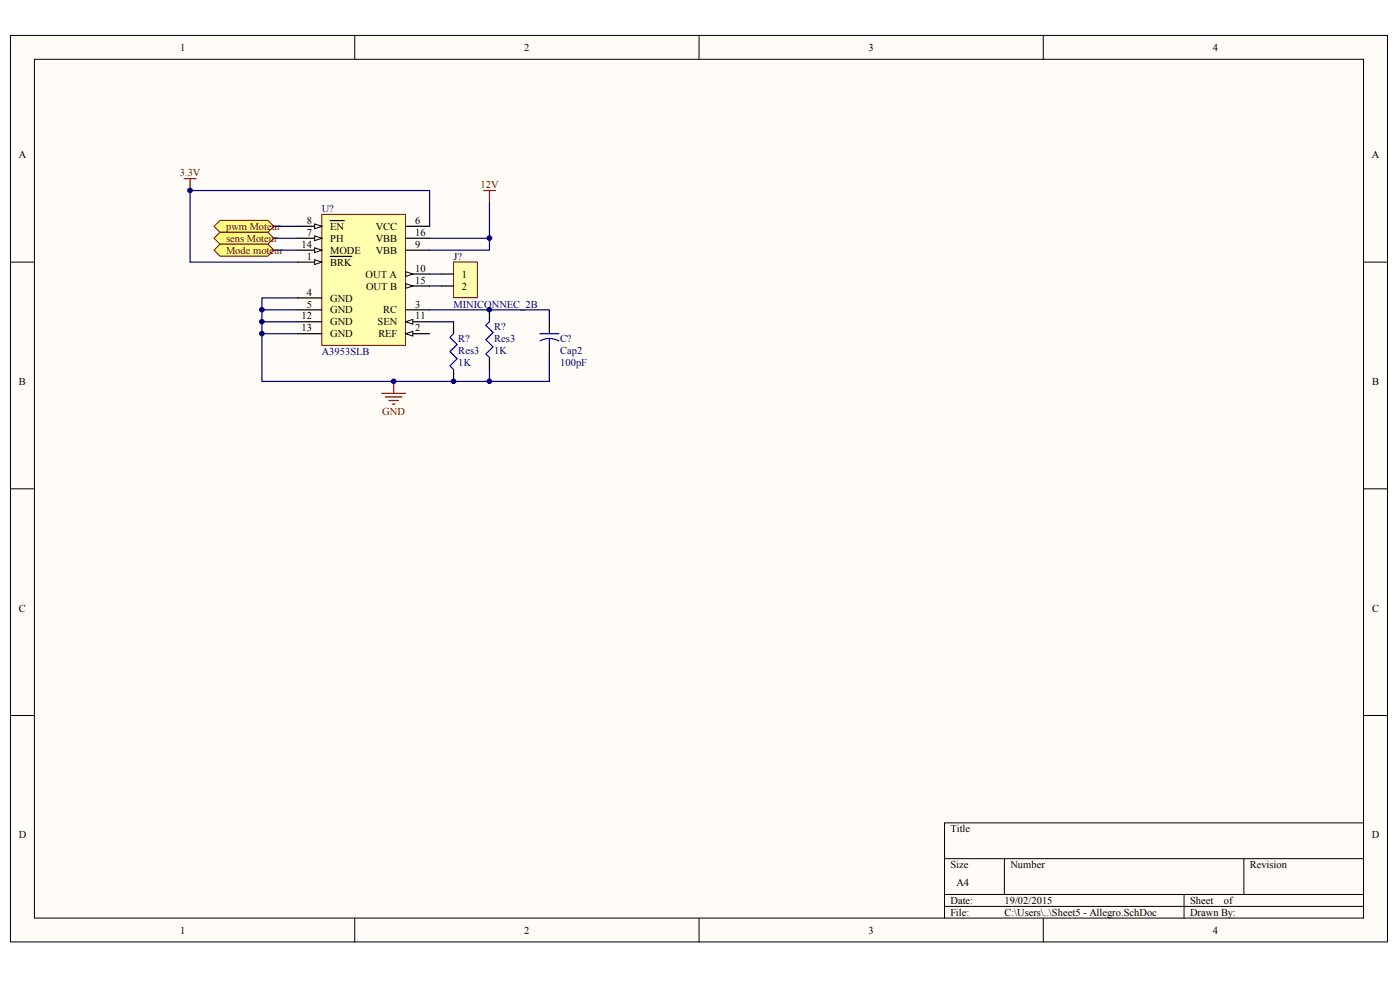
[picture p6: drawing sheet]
<svg xmlns="http://www.w3.org/2000/svg" width="288mm" height="202mm" viewBox="0 0 288 202" stroke-linecap="round" stroke-linejoin="round" font-family="sans-serif">
<g fill="#fffcf8" stroke="#000" stroke-width=".21">
<path d="M2.2 7.3h283.1v186.2h-283.1z"/>
<path d="M7.1 12.2h273.3v176.4h-273.3z"/>
</g>
<g fill="none" stroke="#000" stroke-width=".21">
<path d="M72.9 7.3v4.9M143.7 7.3v4.9M214.5 7.3v4.9M2.2 53.8h4.9M280.4 53.8h4.9M2.2 100.4h4.9M280.4 100.4h4.9M2.2 147h4.9M280.4 147h4.9M194.2 176.4h86.2M206.5 176.4v7.3M255.8 176.4v7.3"/>
<path d="M280.4 169h-86.2v19.6M72.9 188.6v5M143.7 188.6v5M194.2 183.7h86.2M194.2 186.2h86.2M214.5 188.6v5M243.5 183.7v4.9"/>
</g>
<path d="M66.2 44h17.2v27h-17.2z" fill="#ffffb0" stroke="#800000" stroke-width=".21"/>
<path d="M61.2 53.8h5" fill="none" stroke="#000" stroke-width=".25"/>
<path d="M64.7 53.4l1.5 .4-1.5 .5z" fill="#fffcf8" stroke="#000" stroke-width=".21"/>
<path d="M67.9 52.7h4.4M83.4 68.6h4.9" fill="none" stroke="#000" stroke-width=".25"/>
<path d="M83.4 68.6l1.5-.5v.9z" fill="#fffcf8" stroke="#000" stroke-width=".21"/>
<path d="M61.2 48.9h5M83.4 46.5h4.9M61.2 63.7h5M61.2 61.2h5M83.4 63.7h4.9" fill="none" stroke="#000" stroke-width=".25"/>
<path d="M64.7 48.5l1.5 .4-1.5 .5z" fill="#fffcf8" stroke="#000" stroke-width=".21"/>
<path d="M61.2 46.5h5" fill="none" stroke="#000" stroke-width=".25"/>
<path d="M64.7 46l1.5 .5-1.5 .5z" fill="#fffcf8" stroke="#000" stroke-width=".21"/>
<path d="M67.9 45.3h2.9M83.4 51.4h4.9M83.4 56.3h4.9" fill="none" stroke="#000" stroke-width=".25"/>
<path d="M83.4 55.8l1.5 .5-1.5 .5z" fill="#fffcf8" stroke="#000" stroke-width=".21"/>
<path d="M83.4 66.1h4.9" fill="none" stroke="#000" stroke-width=".25"/>
<path d="M83.4 66.1l1.5-.5v1z" fill="#fffcf8" stroke="#000" stroke-width=".21"/>
<path d="M61.2 51.4h5M61.2 66.1h5M61.2 68.6h5" fill="none" stroke="#000" stroke-width=".25"/>
<path d="M64.7 50.9l1.5 .5-1.5 .5z" fill="#fffcf8" stroke="#000" stroke-width=".21"/>
<path d="M83.4 58.7h4.9" fill="none" stroke="#000" stroke-width=".25"/>
<path d="M83.4 58.3l1.5 .4-1.5 .5z" fill="#fffcf8" stroke="#000" stroke-width=".21"/>
<path d="M83.4 48.9h4.9M93.3 66.1v2.5M93.3 75.9v2.5M100.6 63.7v2.4M100.6 73.5v2.4M113 66.1v2.5M113 71v2.5" fill="none" stroke="#000" stroke-width=".25"/>
<path d="M37.9 36.7h2.4M39.1 36.7v2.4M99.4 39.1h2.5M100.6 39.1v2.5" fill="none" stroke="#800000" stroke-width=".25"/>
<path d="M100.6 41.6v7.3h-12.3M100.6 48.9v2.5h-12.3M53.9 63.7h7.3M53.9 66.1h7.3M53.9 68.6h7.3M61.2 61.2h-7.3v17.2h59.1v-4.9M88.3 63.7h24.7v2.4M88.3 66.1h5M100.6 75.9v2.5" fill="none" stroke="#000080" stroke-width=".25"/>
<path d="M93.3 68.6l-.8 .7 1.5 1.5-1.5 1.4 1.5 1.5-1.5 1.5 .8 .7M100.6 66.1l-.7 .7 1.5 1.5-1.5 1.5 1.5 1.4-1.5 1.5 .7 .8M111 68.6h3.9M113 69.5l.8 .1 1.1 .4M113 69.5l-1.2 .2-.8 .3M113 69.5v1.5" fill="none" stroke="#00f" stroke-width=".25"/>
<g fill="#ffff80" stroke="#800000" stroke-width=".21">
<path d="M44 46.5l1.2-1.2h9.9l1.2 1.2-1.2 1.2h-9.9z" fill-rule="evenodd"/>
<path d="M44 48.9l1.2-1.2h9.9l1.2 1.2-1.2 1.3h-9.9z" fill-rule="evenodd"/>
</g>
<path d="M56.3 46.5h4.9M56.3 48.9h4.9" fill="none" stroke="#000080" stroke-width=".25"/>
<path d="M93.3 53.8h4.9v7.4h-4.9z" fill="#ffffb0" stroke="#800000" stroke-width=".21"/>
<path d="M90.8 56.3h2.5M90.8 58.7h2.5" fill="none" stroke="#000" stroke-width=".25"/>
<path d="M44 51.4l1.2-1.2h9.9l1.2 1.2-1.2 1.2h-9.9z" fill-rule="evenodd" fill="#ffff80" stroke="#800000" stroke-width=".21"/>
<path d="M56.3 51.4h4.9M88.3 46.5v-7.4h-49.2v14.7h22.1M88.3 56.3h2.5M88.3 58.7h2.5" fill="none" stroke="#000080" stroke-width=".25"/>
<path d="M80.9 78.4v2.4M78.5 80.8h4.9M79.2 81.5h3.5M80 82.3h1.9M80.7 83h.5" fill="none" stroke="#800000" stroke-width=".25"/>
<g fill="#000080" stroke="#000080" stroke-width=".21">
<circle cx="39.1" cy="39.1" r=".47"/>
<circle cx="53.9" cy="68.5" r=".47"/>
<circle cx="53.9" cy="66.1" r=".47"/>
<circle cx="53.9" cy="63.6" r=".47"/>
<circle cx="80.9" cy="78.3" r=".47"/>
<circle cx="93.3" cy="78.3" r=".47"/>
<circle cx="100.6" cy="78.3" r=".47"/>
<circle cx="100.6" cy="63.6" r=".47"/>
<circle cx="100.6" cy="48.9" r=".48"/>
</g>
<g font-size="2.2">
<text x="37" y="10.4">1</text>
<text x="107.8" y="10.4">2</text>
<text x="178.6" y="10.4">3</text>
<text x="249.4" y="10.4">4</text>
<text x="3.9" y="32.5">A</text>
<text x="282.1" y="32.5">A</text>
<text x="63.1" y="46">8</text>
<text x="67.9" y="47.2">EN</text>
<text x="77.3" y="47.2">VCC</text>
<text x="85.4" y="46">6</text>
<text x="62" y="50.9">14</text>
<text x="63.1" y="53.4">1</text>
<text x="63.1" y="48.5">7</text>
<text x="67.9" y="49.7">PH</text>
<text x="67.9" y="52.1">MODE</text>
<text x="77.3" y="52.1">VBB</text>
<text x="77.3" y="49.7">VBB</text>
<text x="85.4" y="50.9">9</text>
<text x="85.4" y="48.5">16</text>
<text x="67.9" y="54.6">BRK</text>
<text x="75.2" y="57">OUT A</text>
<text x="75.3" y="59.5">OUT B</text>
<text x="85.4" y="55.8">10</text>
<text x="85.4" y="58.3">15</text>
<text x="95" y="57">1</text>
<text x="95" y="59.5">2</text>
<text x="62" y="65.6">12</text>
<text x="63.1" y="60.7">4</text>
<text x="63.1" y="63.2">5</text>
<text x="67.9" y="61.9">GND</text>
<text x="67.9" y="64.4">GND</text>
<text x="78.8" y="64.4">RC</text>
<text x="85.4" y="63.2">3</text>
<text x="85.4" y="65.6">11</text>
<text x="62" y="68.1">13</text>
<text x="67.9" y="66.8">GND</text>
<text x="67.9" y="69.3">GND</text>
<text x="77.6" y="66.8">SEN</text>
<text x="77.8" y="69.3">REF</text>
<text x="85.4" y="68.1">2</text>
<text x="3.9" y="79.1">B</text>
<text x="282.1" y="79.1">B</text>
<text x="3.9" y="125.6">C</text>
<text x="282.1" y="125.6">C</text>
<text x="3.9" y="172.2">D</text>
<text x="195.4" y="171">Title</text>
<text x="282.1" y="172.2">D</text>
<text x="195.4" y="178.3">Size</text>
<text x="207.8" y="178.3">Number</text>
<text x="257" y="178.3">Revision</text>
<text x="195.4" y="185.7">Date:</text>
<text x="196.7" y="182">A4</text>
<text x="206.5" y="185.7">19/02/2015</text>
<text x="244.7" y="185.7">Sheet</text>
<text x="251.7" y="185.7">of</text>
<text x="37" y="191.8">1</text>
<text x="107.8" y="191.8">2</text>
<text x="178.6" y="191.8">3</text>
<text x="195.4" y="188.1">File:</text>
<text x="206.5" y="188.1">C:\Users\..\Sheet5 - Allegro.SchDoc</text>
<text x="244.7" y="188.1">Drawn By:</text>
<text x="249.4" y="191.8">4</text>
</g>
<g font-size="2.2" fill="#800000">
<text x="37" y="36.2">3.3V</text>
<text x="98.8" y="38.7">12V</text>
<text x="46.5" y="47.2">pwm Moteur</text>
<text x="46.5" y="49.7">sens Moteur</text>
<text x="46.5" y="52.1">Mode moteur</text>
<text x="78.6" y="85.2">GND</text>
</g>
<g font-size="2.2" fill="#000080">
<text x="66.2" y="43.6">U?</text>
<text x="93.3" y="53.4">J?</text>
<text x="93.3" y="63.2">MINICONNEC_2B</text>
<text x="94.2" y="70.3">R?</text>
<text x="101.6" y="67.8">R?</text>
<text x="101.6" y="70.3">Res3</text>
<text x="115.2" y="70.3">C?</text>
<text x="66.2" y="73">A3953SLB</text>
<text x="94.2" y="75.2">1K</text>
<text x="94.2" y="72.7">Res3</text>
<text x="101.6" y="72.7">1K</text>
<text x="115.2" y="75.2">100pF</text>
<text x="115.2" y="72.7">Cap2</text>
</g>
</svg>
